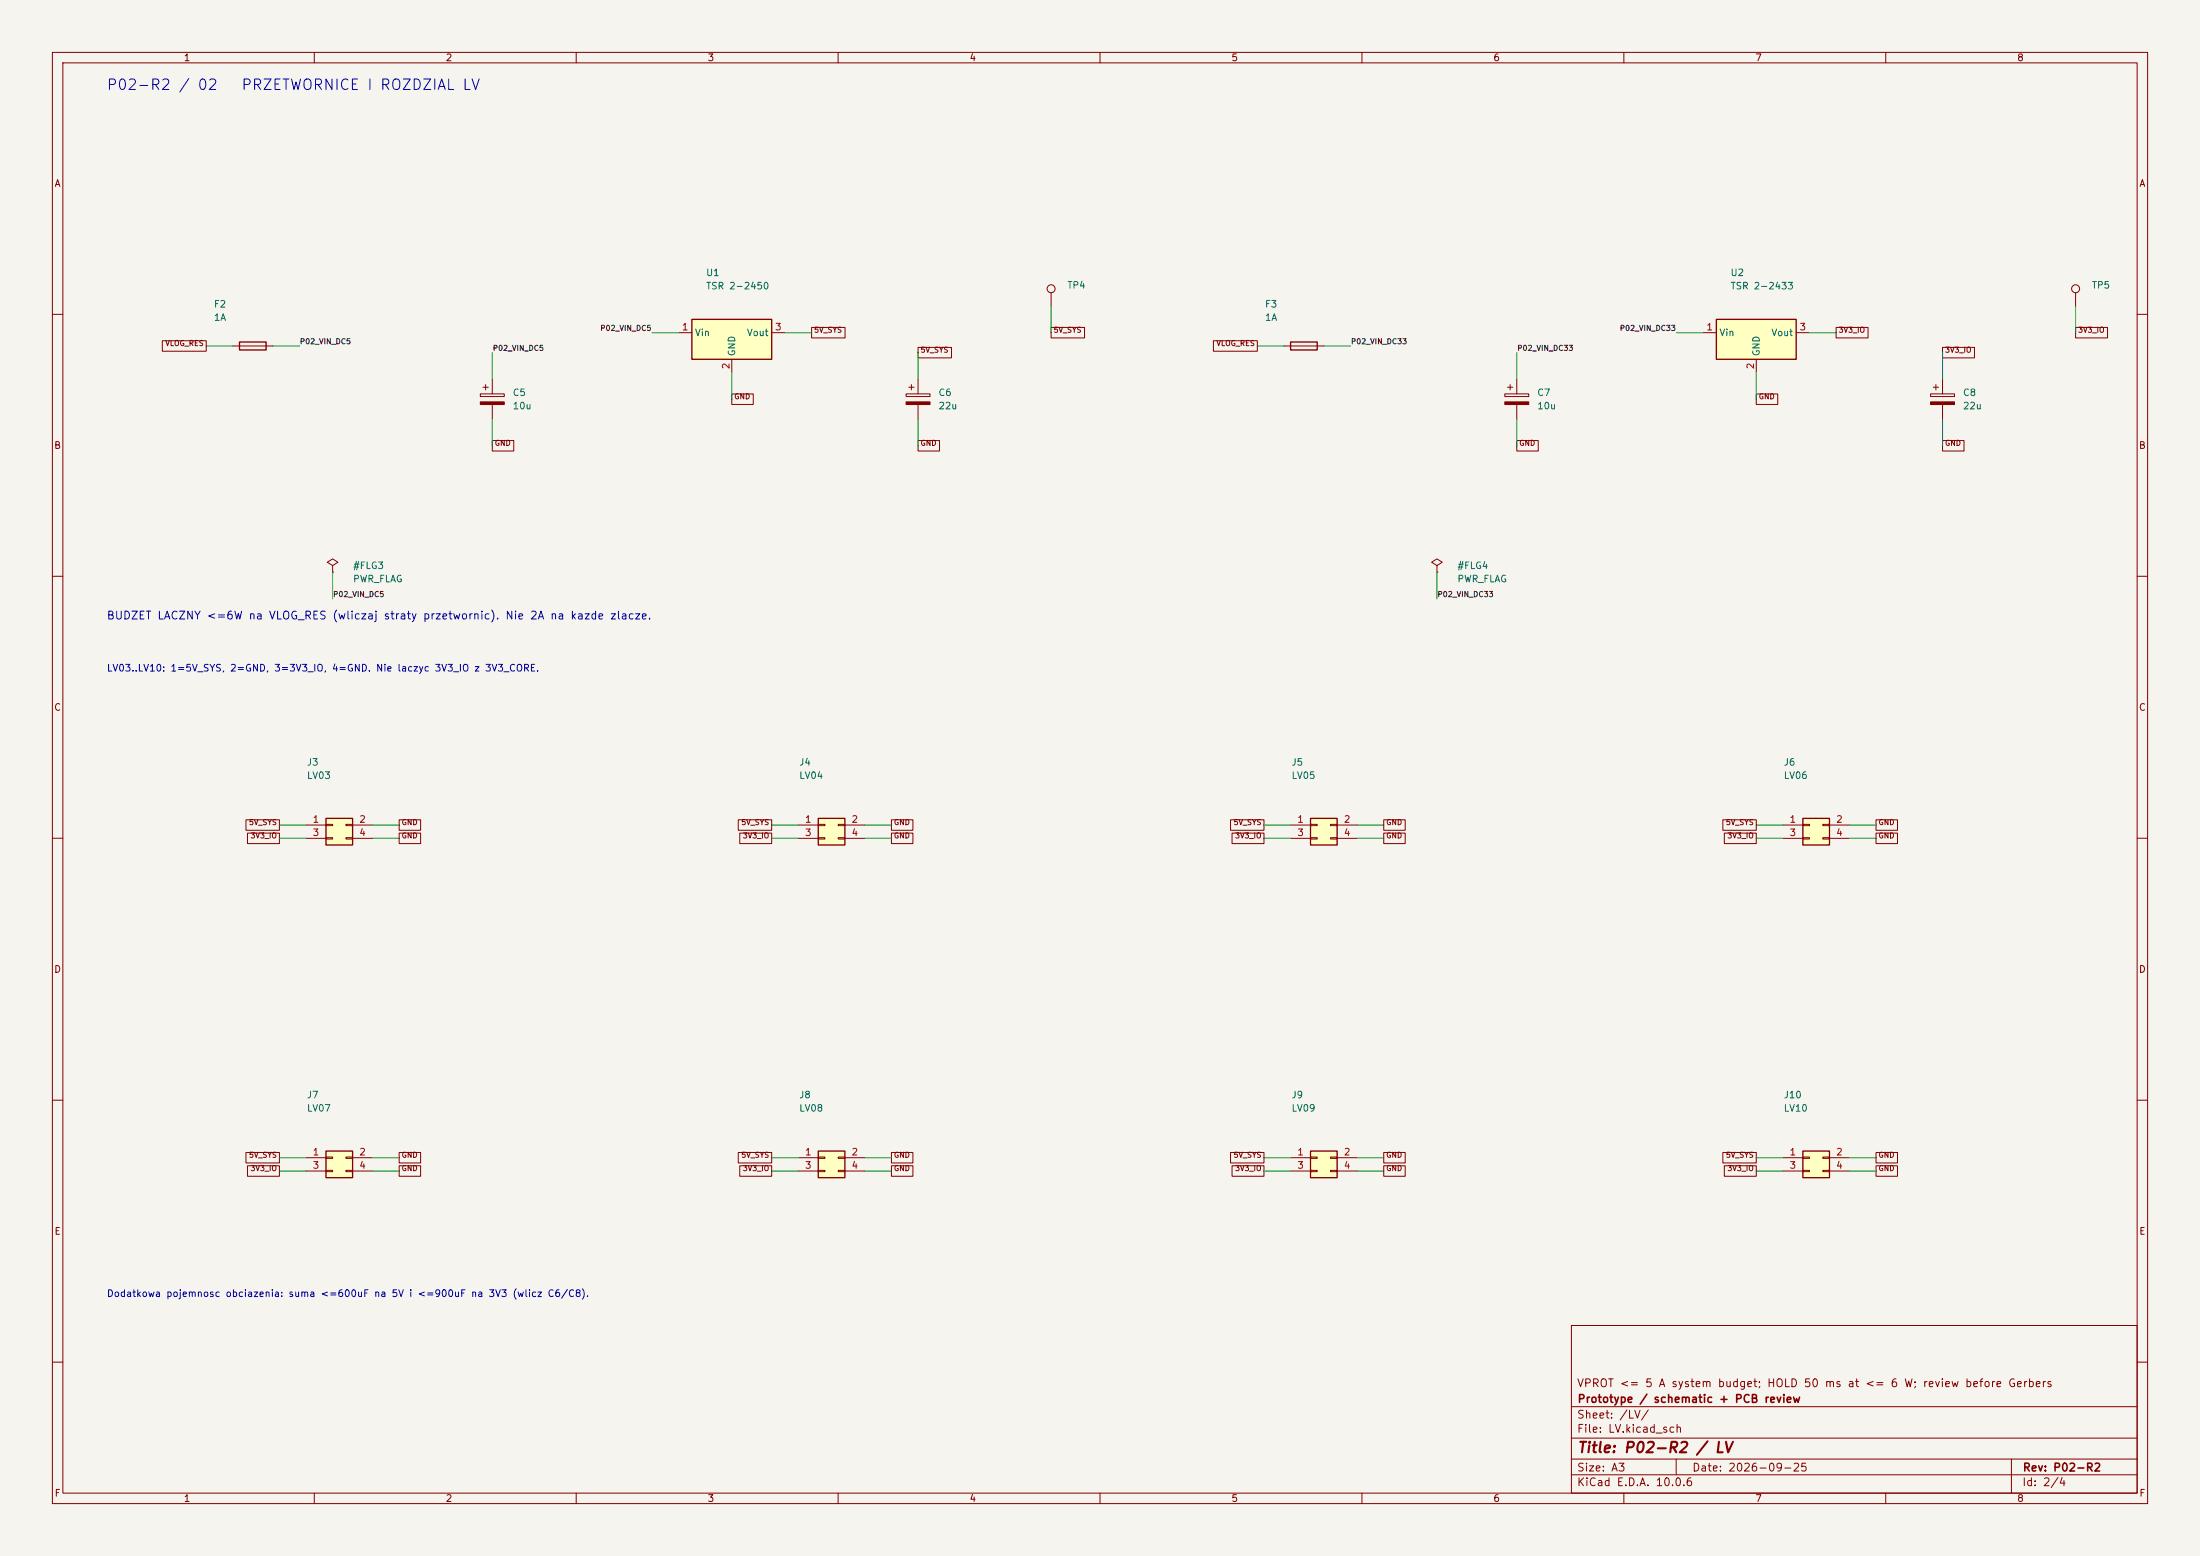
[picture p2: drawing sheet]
(kicad_sch (version 20250114) (generator "eeschema") (paper "A3") (title_block (title "P02-R2 / LV") (date "2026-09-25") (rev "P02-R2") (company "Prototype / schematic + PCB review") (comment 1 "VPROT <= 5 A system budget; HOLD 50 ms at <= 6 W; review before Gerbers"))(lib_symbols (symbol "P02:Fuse" (pin_numbers (hide yes)) (pin_names (offset 0)) (exclude_from_sim no) (in_bom yes) (on_board yes) (in_pos_files yes) (duplicate_pin_numbers_are_jumpers no) (symbol "Fuse_0_1" (rectangle (start -0.762 -2.54) (end 0.762 2.54) (stroke (width 0.254) (type default)) (fill (type none))) (polyline (pts (xy 0 2.54) (xy 0 -2.54)) (stroke (width 0) (type default)) (fill (type none)))) (symbol "Fuse_1_1" (pin passive line (at 0 3.81 270) (length 1.27) (name "" (effects (font (size 1.27 1.27)))) (number "1" (effects (font (size 1.27 1.27))))) (pin passive line (at 0 -3.81 90) (length 1.27) (name "" (effects (font (size 1.27 1.27)))) (number "2" (effects (font (size 1.27 1.27)))))) (embedded_fonts no))(symbol "P02:C_Polarized" (pin_numbers (hide yes)) (pin_names (offset 0.254)) (exclude_from_sim no) (in_bom yes) (on_board yes) (in_pos_files yes) (duplicate_pin_numbers_are_jumpers no) (symbol "C_Polarized_0_1" (rectangle (start -2.286 0.508) (end 2.286 1.016) (stroke (width 0) (type default)) (fill (type none))) (polyline (pts (xy -1.778 2.286) (xy -0.762 2.286)) (stroke (width 0) (type default)) (fill (type none))) (polyline (pts (xy -1.27 2.794) (xy -1.27 1.778)) (stroke (width 0) (type default)) (fill (type none))) (rectangle (start 2.286 -0.508) (end -2.286 -1.016) (stroke (width 0) (type default)) (fill (type outline)))) (symbol "C_Polarized_1_1" (pin passive line (at 0 3.81 270) (length 2.794) (name "" (effects (font (size 1.27 1.27)))) (number "1" (effects (font (size 1.27 1.27))))) (pin passive line (at 0 -3.81 90) (length 2.794) (name "" (effects (font (size 1.27 1.27)))) (number "2" (effects (font (size 1.27 1.27)))))) (embedded_fonts no))(symbol "P02:TSR2-2450" (exclude_from_sim no) (in_bom yes) (on_board yes) (in_pos_files yes) (duplicate_pin_numbers_are_jumpers no) (symbol "TSR2-2450_0_1" (rectangle (start -7.62 5.08) (end 7.62 -2.54) (stroke (width 0.254) (type default)) (fill (type background)))) (symbol "TSR2-2450_1_1" (pin power_in line (at -10.16 2.54 0) (length 2.54) (name "Vin" (effects (font (size 1.27 1.27)))) (number "1" (effects (font (size 1.27 1.27))))) (pin power_in line (at 0 -5.08 90) (length 2.54) (name "GND" (effects (font (size 1.27 1.27)))) (number "2" (effects (font (size 1.27 1.27))))) (pin power_out line (at 10.16 2.54 180) (length 2.54) (name "Vout" (effects (font (size 1.27 1.27)))) (number "3" (effects (font (size 1.27 1.27)))))) (embedded_fonts no))(symbol "P02:TestPoint" (pin_numbers (hide yes)) (pin_names (offset 0.762) (hide yes)) (exclude_from_sim no) (in_bom yes) (on_board yes) (in_pos_files yes) (duplicate_pin_numbers_are_jumpers no) (symbol "TestPoint_0_1" (circle (center 0 3.302) (radius 0.762) (stroke (width 0) (type default)) (fill (type none)))) (symbol "TestPoint_1_1" (pin passive line (at 0 0 90) (length 2.54) (name "1" (effects (font (size 1.27 1.27)))) (number "1" (effects (font (size 1.27 1.27)))))) (embedded_fonts no))(symbol "P02:TSR2-2433" (exclude_from_sim no) (in_bom yes) (on_board yes) (in_pos_files yes) (duplicate_pin_numbers_are_jumpers no) (symbol "TSR2-2433_0_1" (rectangle (start -7.62 5.08) (end 7.62 -2.54) (stroke (width 0.254) (type default)) (fill (type background)))) (symbol "TSR2-2433_1_1" (pin power_in line (at -10.16 2.54 0) (length 2.54) (name "Vin" (effects (font (size 1.27 1.27)))) (number "1" (effects (font (size 1.27 1.27))))) (pin power_in line (at 0 -5.08 90) (length 2.54) (name "GND" (effects (font (size 1.27 1.27)))) (number "2" (effects (font (size 1.27 1.27))))) (pin power_out line (at 10.16 2.54 180) (length 2.54) (name "Vout" (effects (font (size 1.27 1.27)))) (number "3" (effects (font (size 1.27 1.27)))))) (embedded_fonts no))(symbol "P02:Conn_02x02_Odd_Even" (pin_names (offset 1.016) (hide yes)) (exclude_from_sim no) (in_bom yes) (on_board yes) (in_pos_files yes) (duplicate_pin_numbers_are_jumpers no) (symbol "Conn_02x02_Odd_Even_1_1" (rectangle (start -1.27 1.27) (end 3.81 -3.81) (stroke (width 0.254) (type default)) (fill (type background))) (rectangle (start -1.27 0.127) (end 0 -0.127) (stroke (width 0.1524) (type default)) (fill (type none))) (rectangle (start -1.27 -2.413) (end 0 -2.667) (stroke (width 0.1524) (type default)) (fill (type none))) (rectangle (start 3.81 0.127) (end 2.54 -0.127) (stroke (width 0.1524) (type default)) (fill (type none))) (rectangle (start 3.81 -2.413) (end 2.54 -2.667) (stroke (width 0.1524) (type default)) (fill (type none))) (pin passive line (at -5.08 0 0) (length 3.81) (name "Pin_1" (effects (font (size 1.27 1.27)))) (number "1" (effects (font (size 1.27 1.27))))) (pin passive line (at 7.62 0 180) (length 3.81) (name "Pin_2" (effects (font (size 1.27 1.27)))) (number "2" (effects (font (size 1.27 1.27))))) (pin passive line (at -5.08 -2.54 0) (length 3.81) (name "Pin_3" (effects (font (size 1.27 1.27)))) (number "3" (effects (font (size 1.27 1.27))))) (pin passive line (at 7.62 -2.54 180) (length 3.81) (name "Pin_4" (effects (font (size 1.27 1.27)))) (number "4" (effects (font (size 1.27 1.27)))))) (embedded_fonts no))(symbol "P02:PWR_FLAG" (power global) (pin_numbers (hide yes)) (pin_names (offset 0) (hide yes)) (exclude_from_sim no) (in_bom yes) (on_board yes) (in_pos_files yes) (duplicate_pin_numbers_are_jumpers no) (symbol "PWR_FLAG_0_0" (pin power_out line (at 0 0 90) (length 0) (name "" (effects (font (size 1.27 1.27)))) (number "1" (effects (font (size 1.27 1.27)))))) (symbol "PWR_FLAG_0_1" (polyline (pts (xy 0 0) (xy 0 1.27) (xy -1.016 1.905) (xy 0 2.54) (xy 1.016 1.905) (xy 0 1.27)) (stroke (width 0) (type default)) (fill (type none)))) (embedded_fonts no)))(symbol (lib_id "P02:Fuse") (at 48.26 66.04 90) (unit 1) (in_bom yes) (on_board yes) (dnp no) (property "Reference" "F2" (at 43.26 58.040000000000006 90) (effects (font (size 1.27 1.27)) (justify left))) (property "Value" "1A" (at 43.26 60.580000000000005 90) (effects (font (size 1.27 1.27)) (justify left)))(property "Footprint" "Fuse:Fuseholder_Cylinder-5x20mm_Stelvio-Kontek_PTF78_Horizontal_Open" (at 48.26 66.04 0) (effects (font (size 1 1)) hide))(property "MPN" "Stelvio-Kontek PTF78 + fuse F1A DC-rated (select)" (at 48.26 66.04 0) (effects (font (size 1 1)) hide))(property "BaselineRef" "F2" (at 48.26 66.04 0) (effects (font (size 1 1)) hide))(property "Datasheet" "https://www.tme.eu/en/Document/3b48dbe2b9714a62652c97b08fcd464b/PTF78.pdf" (at 48.26 66.04 0) (effects (font (size 1 1)) hide))(pin "1")(pin "2"))(symbol (lib_id "P02:C_Polarized") (at 93.98 76.2 0) (unit 1) (in_bom yes) (on_board yes) (dnp no) (property "Reference" "C5" (at 97.79 74.93 0) (effects (font (size 1.27 1.27)) (justify left))) (property "Value" "10u" (at 97.79 77.47000000000001 0) (effects (font (size 1.27 1.27)) (justify left)))(property "Footprint" "Capacitor_THT:CP_Radial_D5.0mm_P2.00mm" (at 93.98 76.2 0) (effects (font (size 1 1)) hide))(property "MPN" "EEUFR1H100" (at 93.98 76.2 0) (effects (font (size 1 1)) hide))(property "BaselineRef" "C_DCDC_5V_SYS_IN" (at 93.98 76.2 0) (effects (font (size 1 1)) hide))(property "Datasheet" "https://industrial.panasonic.com/sa/products/pt/aluminum-cap-lead" (at 93.98 76.2 0) (effects (font (size 1 1)) hide))(pin "1")(pin "2"))(symbol (lib_id "P02:TSR2-2450") (at 139.7 66.04 0) (unit 1) (in_bom yes) (on_board yes) (dnp no) (property "Reference" "U1" (at 134.7 52.040000000000006 0) (effects (font (size 1.27 1.27)) (justify left))) (property "Value" "TSR 2-2450" (at 134.7 54.580000000000005 0) (effects (font (size 1.27 1.27)) (justify left)))(property "Footprint" "Converter_DCDC:Converter_DCDC_TRACO_TSR2-xxxx_THT" (at 139.7 66.04 0) (effects (font (size 1 1)) hide))(property "MPN" "TSR 2-2450" (at 139.7 66.04 0) (effects (font (size 1 1)) hide))(property "BaselineRef" "M3" (at 139.7 66.04 0) (effects (font (size 1 1)) hide))(property "Datasheet" "https://www.tracopower.com/products/tsr2.pdf" (at 139.7 66.04 0) (effects (font (size 1 1)) hide))(pin "1")(pin "2")(pin "3"))(symbol (lib_id "P02:C_Polarized") (at 175.26 76.2 0) (unit 1) (in_bom yes) (on_board yes) (dnp no) (property "Reference" "C6" (at 179.07 74.93 0) (effects (font (size 1.27 1.27)) (justify left))) (property "Value" "22u" (at 179.07 77.47000000000001 0) (effects (font (size 1.27 1.27)) (justify left)))(property "Footprint" "Capacitor_THT:CP_Radial_D5.0mm_P2.00mm" (at 175.26 76.2 0) (effects (font (size 1 1)) hide))(property "MPN" "EEUFR1C220" (at 175.26 76.2 0) (effects (font (size 1 1)) hide))(property "BaselineRef" "C_DCDC_5V_SYS_OUT" (at 175.26 76.2 0) (effects (font (size 1 1)) hide))(property "Datasheet" "https://industrial.panasonic.com/sa/products/pt/aluminum-cap-lead" (at 175.26 76.2 0) (effects (font (size 1 1)) hide))(pin "1")(pin "2"))(symbol (lib_id "P02:TestPoint") (at 200.66 58.42 0) (unit 1) (in_bom yes) (on_board yes) (dnp no) (property "Reference" "TP4" (at 203.66 54.42 0) (effects (font (size 1.27 1.27)) (justify left))) (property "Value" "" (at 203.66 56.96 0) (effects (font (size 1.27 1.27)) (justify left)))(property "Footprint" "P02:TestPad_1" (at 200.66 58.42 0) (effects (font (size 1 1)) hide))(property "MPN" "PCB test pad" (at 200.66 58.42 0) (effects (font (size 1 1)) hide))(property "BaselineRef" "ADDED_TESTPAD" (at 200.66 58.42 0) (effects (font (size 1 1)) hide))(property "Datasheet" "" (at 200.66 58.42 0) (effects (font (size 1 1)) hide))(pin "1"))(symbol (lib_id "P02:Fuse") (at 248.92 66.04 90) (unit 1) (in_bom yes) (on_board yes) (dnp no) (property "Reference" "F3" (at 243.92 58.040000000000006 90) (effects (font (size 1.27 1.27)) (justify left))) (property "Value" "1A" (at 243.92 60.580000000000005 90) (effects (font (size 1.27 1.27)) (justify left)))(property "Footprint" "Fuse:Fuseholder_Cylinder-5x20mm_Stelvio-Kontek_PTF78_Horizontal_Open" (at 248.92 66.04 0) (effects (font (size 1 1)) hide))(property "MPN" "Stelvio-Kontek PTF78 + fuse F1A DC-rated (select)" (at 248.92 66.04 0) (effects (font (size 1 1)) hide))(property "BaselineRef" "F3" (at 248.92 66.04 0) (effects (font (size 1 1)) hide))(property "Datasheet" "https://www.tme.eu/en/Document/3b48dbe2b9714a62652c97b08fcd464b/PTF78.pdf" (at 248.92 66.04 0) (effects (font (size 1 1)) hide))(pin "1")(pin "2"))(symbol (lib_id "P02:C_Polarized") (at 289.56 76.2 0) (unit 1) (in_bom yes) (on_board yes) (dnp no) (property "Reference" "C7" (at 293.37 74.93 0) (effects (font (size 1.27 1.27)) (justify left))) (property "Value" "10u" (at 293.37 77.47000000000001 0) (effects (font (size 1.27 1.27)) (justify left)))(property "Footprint" "Capacitor_THT:CP_Radial_D5.0mm_P2.00mm" (at 289.56 76.2 0) (effects (font (size 1 1)) hide))(property "MPN" "EEUFR1H100" (at 289.56 76.2 0) (effects (font (size 1 1)) hide))(property "BaselineRef" "C_DCDC_3V3_IO_IN" (at 289.56 76.2 0) (effects (font (size 1 1)) hide))(property "Datasheet" "https://industrial.panasonic.com/sa/products/pt/aluminum-cap-lead" (at 289.56 76.2 0) (effects (font (size 1 1)) hide))(pin "1")(pin "2"))(symbol (lib_id "P02:TSR2-2433") (at 335.28 66.04 0) (unit 1) (in_bom yes) (on_board yes) (dnp no) (property "Reference" "U2" (at 330.28 52.040000000000006 0) (effects (font (size 1.27 1.27)) (justify left))) (property "Value" "TSR 2-2433" (at 330.28 54.580000000000005 0) (effects (font (size 1.27 1.27)) (justify left)))(property "Footprint" "Converter_DCDC:Converter_DCDC_TRACO_TSR2-xxxx_THT" (at 335.28 66.04 0) (effects (font (size 1 1)) hide))(property "MPN" "TSR 2-2433" (at 335.28 66.04 0) (effects (font (size 1 1)) hide))(property "BaselineRef" "M4" (at 335.28 66.04 0) (effects (font (size 1 1)) hide))(property "Datasheet" "https://www.tracopower.com/products/tsr2.pdf" (at 335.28 66.04 0) (effects (font (size 1 1)) hide))(pin "1")(pin "2")(pin "3"))(symbol (lib_id "P02:C_Polarized") (at 370.84 76.2 0) (unit 1) (in_bom yes) (on_board yes) (dnp no) (property "Reference" "C8" (at 374.65 74.93 0) (effects (font (size 1.27 1.27)) (justify left))) (property "Value" "22u" (at 374.65 77.47000000000001 0) (effects (font (size 1.27 1.27)) (justify left)))(property "Footprint" "Capacitor_THT:CP_Radial_D5.0mm_P2.00mm" (at 370.84 76.2 0) (effects (font (size 1 1)) hide))(property "MPN" "EEUFR1C220" (at 370.84 76.2 0) (effects (font (size 1 1)) hide))(property "BaselineRef" "C_DCDC_3V3_IO_OUT" (at 370.84 76.2 0) (effects (font (size 1 1)) hide))(property "Datasheet" "https://industrial.panasonic.com/sa/products/pt/aluminum-cap-lead" (at 370.84 76.2 0) (effects (font (size 1 1)) hide))(pin "1")(pin "2"))(symbol (lib_id "P02:TestPoint") (at 396.24 58.42 0) (unit 1) (in_bom yes) (on_board yes) (dnp no) (property "Reference" "TP5" (at 399.24 54.42 0) (effects (font (size 1.27 1.27)) (justify left))) (property "Value" "" (at 399.24 56.96 0) (effects (font (size 1.27 1.27)) (justify left)))(property "Footprint" "P02:TestPad_1" (at 396.24 58.42 0) (effects (font (size 1 1)) hide))(property "MPN" "PCB test pad" (at 396.24 58.42 0) (effects (font (size 1 1)) hide))(property "BaselineRef" "ADDED_TESTPAD" (at 396.24 58.42 0) (effects (font (size 1 1)) hide))(property "Datasheet" "" (at 396.24 58.42 0) (effects (font (size 1 1)) hide))(pin "1"))(symbol (lib_id "P02:Conn_02x02_Odd_Even") (at 63.5 157.48 0) (unit 1) (in_bom yes) (on_board yes) (dnp no) (property "Reference" "J3" (at 58.5 145.48 0) (effects (font (size 1.27 1.27)) (justify left))) (property "Value" "LV03" (at 58.5 148.01999999999998 0) (effects (font (size 1.27 1.27)) (justify left)))(property "Footprint" "Connector_Molex:Molex_Mini-Fit_Jr_5566-04A_2x02_P4.20mm_Vertical" (at 63.5 157.48 0) (effects (font (size 1 1)) hide))(property "MPN" "Molex 39-29-6048 (Au, vertical, no snap pegs)" (at 63.5 157.48 0) (effects (font (size 1 1)) hide))(property "BaselineRef" "J_LV03A" (at 63.5 157.48 0) (effects (font (size 1 1)) hide))(property "Datasheet" "https://www.molex.com/en-us/products/part-detail/39296048" (at 63.5 157.48 0) (effects (font (size 1 1)) hide))(pin "1")(pin "2")(pin "3")(pin "4"))(symbol (lib_id "P02:Conn_02x02_Odd_Even") (at 157.48 157.48 0) (unit 1) (in_bom yes) (on_board yes) (dnp no) (property "Reference" "J4" (at 152.48 145.48 0) (effects (font (size 1.27 1.27)) (justify left))) (property "Value" "LV04" (at 152.48 148.01999999999998 0) (effects (font (size 1.27 1.27)) (justify left)))(property "Footprint" "Connector_Molex:Molex_Mini-Fit_Jr_5566-04A_2x02_P4.20mm_Vertical" (at 157.48 157.48 0) (effects (font (size 1 1)) hide))(property "MPN" "Molex 39-29-6048 (Au, vertical, no snap pegs)" (at 157.48 157.48 0) (effects (font (size 1 1)) hide))(property "BaselineRef" "J_LV04A" (at 157.48 157.48 0) (effects (font (size 1 1)) hide))(property "Datasheet" "https://www.molex.com/en-us/products/part-detail/39296048" (at 157.48 157.48 0) (effects (font (size 1 1)) hide))(pin "1")(pin "2")(pin "3")(pin "4"))(symbol (lib_id "P02:Conn_02x02_Odd_Even") (at 251.46 157.48 0) (unit 1) (in_bom yes) (on_board yes) (dnp no) (property "Reference" "J5" (at 246.46 145.48 0) (effects (font (size 1.27 1.27)) (justify left))) (property "Value" "LV05" (at 246.46 148.01999999999998 0) (effects (font (size 1.27 1.27)) (justify left)))(property "Footprint" "Connector_Molex:Molex_Mini-Fit_Jr_5566-04A_2x02_P4.20mm_Vertical" (at 251.46 157.48 0) (effects (font (size 1 1)) hide))(property "MPN" "Molex 39-29-6048 (Au, vertical, no snap pegs)" (at 251.46 157.48 0) (effects (font (size 1 1)) hide))(property "BaselineRef" "J_LV05A" (at 251.46 157.48 0) (effects (font (size 1 1)) hide))(property "Datasheet" "https://www.molex.com/en-us/products/part-detail/39296048" (at 251.46 157.48 0) (effects (font (size 1 1)) hide))(pin "1")(pin "2")(pin "3")(pin "4"))(symbol (lib_id "P02:Conn_02x02_Odd_Even") (at 345.44 157.48 0) (unit 1) (in_bom yes) (on_board yes) (dnp no) (property "Reference" "J6" (at 340.44 145.48 0) (effects (font (size 1.27 1.27)) (justify left))) (property "Value" "LV06" (at 340.44 148.01999999999998 0) (effects (font (size 1.27 1.27)) (justify left)))(property "Footprint" "Connector_Molex:Molex_Mini-Fit_Jr_5566-04A_2x02_P4.20mm_Vertical" (at 345.44 157.48 0) (effects (font (size 1 1)) hide))(property "MPN" "Molex 39-29-6048 (Au, vertical, no snap pegs)" (at 345.44 157.48 0) (effects (font (size 1 1)) hide))(property "BaselineRef" "J_LV06A" (at 345.44 157.48 0) (effects (font (size 1 1)) hide))(property "Datasheet" "https://www.molex.com/en-us/products/part-detail/39296048" (at 345.44 157.48 0) (effects (font (size 1 1)) hide))(pin "1")(pin "2")(pin "3")(pin "4"))(symbol (lib_id "P02:Conn_02x02_Odd_Even") (at 63.5 220.98 0) (unit 1) (in_bom yes) (on_board yes) (dnp no) (property "Reference" "J7" (at 58.5 208.98 0) (effects (font (size 1.27 1.27)) (justify left))) (property "Value" "LV07" (at 58.5 211.51999999999998 0) (effects (font (size 1.27 1.27)) (justify left)))(property "Footprint" "Connector_Molex:Molex_Mini-Fit_Jr_5566-04A_2x02_P4.20mm_Vertical" (at 63.5 220.98 0) (effects (font (size 1 1)) hide))(property "MPN" "Molex 39-29-6048 (Au, vertical, no snap pegs)" (at 63.5 220.98 0) (effects (font (size 1 1)) hide))(property "BaselineRef" "J_LV07A" (at 63.5 220.98 0) (effects (font (size 1 1)) hide))(property "Datasheet" "https://www.molex.com/en-us/products/part-detail/39296048" (at 63.5 220.98 0) (effects (font (size 1 1)) hide))(pin "1")(pin "2")(pin "3")(pin "4"))(symbol (lib_id "P02:Conn_02x02_Odd_Even") (at 157.48 220.98 0) (unit 1) (in_bom yes) (on_board yes) (dnp no) (property "Reference" "J8" (at 152.48 208.98 0) (effects (font (size 1.27 1.27)) (justify left))) (property "Value" "LV08" (at 152.48 211.51999999999998 0) (effects (font (size 1.27 1.27)) (justify left)))(property "Footprint" "Connector_Molex:Molex_Mini-Fit_Jr_5566-04A_2x02_P4.20mm_Vertical" (at 157.48 220.98 0) (effects (font (size 1 1)) hide))(property "MPN" "Molex 39-29-6048 (Au, vertical, no snap pegs)" (at 157.48 220.98 0) (effects (font (size 1 1)) hide))(property "BaselineRef" "J_LV08A" (at 157.48 220.98 0) (effects (font (size 1 1)) hide))(property "Datasheet" "https://www.molex.com/en-us/products/part-detail/39296048" (at 157.48 220.98 0) (effects (font (size 1 1)) hide))(pin "1")(pin "2")(pin "3")(pin "4"))(symbol (lib_id "P02:Conn_02x02_Odd_Even") (at 251.46 220.98 0) (unit 1) (in_bom yes) (on_board yes) (dnp no) (property "Reference" "J9" (at 246.46 208.98 0) (effects (font (size 1.27 1.27)) (justify left))) (property "Value" "LV09" (at 246.46 211.51999999999998 0) (effects (font (size 1.27 1.27)) (justify left)))(property "Footprint" "Connector_Molex:Molex_Mini-Fit_Jr_5566-04A_2x02_P4.20mm_Vertical" (at 251.46 220.98 0) (effects (font (size 1 1)) hide))(property "MPN" "Molex 39-29-6048 (Au, vertical, no snap pegs)" (at 251.46 220.98 0) (effects (font (size 1 1)) hide))(property "BaselineRef" "J_LV09A" (at 251.46 220.98 0) (effects (font (size 1 1)) hide))(property "Datasheet" "https://www.molex.com/en-us/products/part-detail/39296048" (at 251.46 220.98 0) (effects (font (size 1 1)) hide))(pin "1")(pin "2")(pin "3")(pin "4"))(symbol (lib_id "P02:Conn_02x02_Odd_Even") (at 345.44 220.98 0) (unit 1) (in_bom yes) (on_board yes) (dnp no) (property "Reference" "J10" (at 340.44 208.98 0) (effects (font (size 1.27 1.27)) (justify left))) (property "Value" "LV10" (at 340.44 211.51999999999998 0) (effects (font (size 1.27 1.27)) (justify left)))(property "Footprint" "Connector_Molex:Molex_Mini-Fit_Jr_5566-04A_2x02_P4.20mm_Vertical" (at 345.44 220.98 0) (effects (font (size 1 1)) hide))(property "MPN" "Molex 39-29-6048 (Au, vertical, no snap pegs)" (at 345.44 220.98 0) (effects (font (size 1 1)) hide))(property "BaselineRef" "J_LV10A" (at 345.44 220.98 0) (effects (font (size 1 1)) hide))(property "Datasheet" "https://www.molex.com/en-us/products/part-detail/39296048" (at 345.44 220.98 0) (effects (font (size 1 1)) hide))(pin "1")(pin "2")(pin "3")(pin "4"))(symbol (lib_id "P02:PWR_FLAG") (at 63.5 109.22 0) (unit 1) (in_bom yes) (on_board yes) (dnp no) (property "Reference" "#FLG3" (at 67.31 107.95 0) (effects (font (size 1.27 1.27)) (justify left))) (property "Value" "PWR_FLAG" (at 67.31 110.49000000000001 0) (effects (font (size 1.27 1.27)) (justify left)))(property "Footprint" "" (at 63.5 109.22 0) (effects (font (size 1 1)) hide))(property "MPN" "" (at 63.5 109.22 0) (effects (font (size 1 1)) hide))(property "BaselineRef" "ERC_SOURCE" (at 63.5 109.22 0) (effects (font (size 1 1)) hide))(property "Datasheet" "" (at 63.5 109.22 0) (effects (font (size 1 1)) hide))(pin "1"))(symbol (lib_id "P02:PWR_FLAG") (at 274.32 109.22 0) (unit 1) (in_bom yes) (on_board yes) (dnp no) (property "Reference" "#FLG4" (at 278.13 107.95 0) (effects (font (size 1.27 1.27)) (justify left))) (property "Value" "PWR_FLAG" (at 278.13 110.49000000000001 0) (effects (font (size 1.27 1.27)) (justify left)))(property "Footprint" "" (at 274.32 109.22 0) (effects (font (size 1 1)) hide))(property "MPN" "" (at 274.32 109.22 0) (effects (font (size 1 1)) hide))(property "BaselineRef" "ERC_SOURCE" (at 274.32 109.22 0) (effects (font (size 1 1)) hide))(property "Datasheet" "" (at 274.32 109.22 0) (effects (font (size 1 1)) hide))(pin "1"))(text "P02-R2 / 02   PRZETWORNICE I ROZDZIAL LV" (at 20.32 15.24 0) (effects (font (size 2 2)) (justify left top)))(text "BUDZET LACZNY <=6W na VLOG_RES (wliczaj straty przetwornic). Nie 2A na kazde zlacze." (at 20.32 116.84 0) (effects (font (size 1.5 1.5)) (justify left top)))(text "LV03..LV10: 1=5V_SYS, 2=GND, 3=3V3_IO, 4=GND. Nie laczyc 3V3_IO z 3V3_CORE." (at 20.32 127.0 0) (effects (font (size 1.3 1.3)) (justify left top)))(text "Dodatkowa pojemnosc obciazenia: suma <=600uF na 5V i <=900uF na 3V3 (wlicz C6/C8)." (at 20.32 246.38 0) (effects (font (size 1.3 1.3)) (justify left top)))(wire (pts (xy 44.45 66.04) (xy 39.37 66.04)) (stroke (width 0) (type default)))(global_label "VLOG_RES" (shape passive) (at 39.37 66.04 0) (effects (font (size 1 1)) (justify right bottom)))(wire (pts (xy 52.07 66.04) (xy 57.15 66.04)) (stroke (width 0) (type default)))(label "P02_VIN_DC5"  (at 57.15 66.04 0) (effects (font (size 1 1)) (justify left bottom)))(wire (pts (xy 93.98 72.39) (xy 93.98 67.31)) (stroke (width 0) (type default)))(label "P02_VIN_DC5"  (at 93.98 67.31 0) (effects (font (size 1 1)) (justify left bottom)))(wire (pts (xy 93.98 80.01) (xy 93.98 85.09)) (stroke (width 0) (type default)))(global_label "GND" (shape passive) (at 93.98 85.09 0) (effects (font (size 1 1)) (justify left bottom)))(wire (pts (xy 129.54 63.5) (xy 124.46 63.5)) (stroke (width 0) (type default)))(label "P02_VIN_DC5"  (at 124.46 63.5 0) (effects (font (size 1 1)) (justify right bottom)))(wire (pts (xy 139.7 71.12) (xy 139.7 76.2)) (stroke (width 0) (type default)))(global_label "GND" (shape passive) (at 139.7 76.2 0) (effects (font (size 1 1)) (justify left bottom)))(wire (pts (xy 149.86 63.5) (xy 154.94 63.5)) (stroke (width 0) (type default)))(global_label "5V_SYS" (shape passive) (at 154.94 63.5 0) (effects (font (size 1 1)) (justify left bottom)))(wire (pts (xy 175.26 72.39) (xy 175.26 67.31)) (stroke (width 0) (type default)))(global_label "5V_SYS" (shape passive) (at 175.26 67.31 0) (effects (font (size 1 1)) (justify left bottom)))(wire (pts (xy 175.26 80.01) (xy 175.26 85.09)) (stroke (width 0) (type default)))(global_label "GND" (shape passive) (at 175.26 85.09 0) (effects (font (size 1 1)) (justify left bottom)))(wire (pts (xy 200.66 58.42) (xy 200.66 63.5)) (stroke (width 0) (type default)))(global_label "5V_SYS" (shape passive) (at 200.66 63.5 0) (effects (font (size 1 1)) (justify left bottom)))(wire (pts (xy 245.11 66.04) (xy 240.03 66.04)) (stroke (width 0) (type default)))(global_label "VLOG_RES" (shape passive) (at 240.03 66.04 0) (effects (font (size 1 1)) (justify right bottom)))(wire (pts (xy 252.73 66.04) (xy 257.81 66.04)) (stroke (width 0) (type default)))(label "P02_VIN_DC33"  (at 257.81 66.04 0) (effects (font (size 1 1)) (justify left bottom)))(wire (pts (xy 289.56 72.39) (xy 289.56 67.31)) (stroke (width 0) (type default)))(label "P02_VIN_DC33"  (at 289.56 67.31 0) (effects (font (size 1 1)) (justify left bottom)))(wire (pts (xy 289.56 80.01) (xy 289.56 85.09)) (stroke (width 0) (type default)))(global_label "GND" (shape passive) (at 289.56 85.09 0) (effects (font (size 1 1)) (justify left bottom)))(wire (pts (xy 325.12 63.5) (xy 320.04 63.5)) (stroke (width 0) (type default)))(label "P02_VIN_DC33"  (at 320.04 63.5 0) (effects (font (size 1 1)) (justify right bottom)))(wire (pts (xy 335.28 71.12) (xy 335.28 76.2)) (stroke (width 0) (type default)))(global_label "GND" (shape passive) (at 335.28 76.2 0) (effects (font (size 1 1)) (justify left bottom)))(wire (pts (xy 345.44 63.5) (xy 350.52 63.5)) (stroke (width 0) (type default)))(global_label "3V3_IO" (shape passive) (at 350.52 63.5 0) (effects (font (size 1 1)) (justify left bottom)))(wire (pts (xy 370.84 72.39) (xy 370.84 67.31)) (stroke (width 0) (type default)))(global_label "3V3_IO" (shape passive) (at 370.84 67.31 0) (effects (font (size 1 1)) (justify left bottom)))(wire (pts (xy 370.84 80.01) (xy 370.84 85.09)) (stroke (width 0) (type default)))(global_label "GND" (shape passive) (at 370.84 85.09 0) (effects (font (size 1 1)) (justify left bottom)))(wire (pts (xy 396.24 58.42) (xy 396.24 63.5)) (stroke (width 0) (type default)))(global_label "3V3_IO" (shape passive) (at 396.24 63.5 0) (effects (font (size 1 1)) (justify left bottom)))(wire (pts (xy 58.42 157.48) (xy 53.34 157.48)) (stroke (width 0) (type default)))(global_label "5V_SYS" (shape passive) (at 53.34 157.48 0) (effects (font (size 1 1)) (justify right bottom)))(wire (pts (xy 71.12 157.48) (xy 76.2 157.48)) (stroke (width 0) (type default)))(global_label "GND" (shape passive) (at 76.2 157.48 0) (effects (font (size 1 1)) (justify left bottom)))(wire (pts (xy 58.42 160.02) (xy 53.34 160.02)) (stroke (width 0) (type default)))(global_label "3V3_IO" (shape passive) (at 53.34 160.02 0) (effects (font (size 1 1)) (justify right bottom)))(wire (pts (xy 71.12 160.02) (xy 76.2 160.02)) (stroke (width 0) (type default)))(global_label "GND" (shape passive) (at 76.2 160.02 0) (effects (font (size 1 1)) (justify left bottom)))(wire (pts (xy 152.4 157.48) (xy 147.32 157.48)) (stroke (width 0) (type default)))(global_label "5V_SYS" (shape passive) (at 147.32 157.48 0) (effects (font (size 1 1)) (justify right bottom)))(wire (pts (xy 165.1 157.48) (xy 170.18 157.48)) (stroke (width 0) (type default)))(global_label "GND" (shape passive) (at 170.18 157.48 0) (effects (font (size 1 1)) (justify left bottom)))(wire (pts (xy 152.4 160.02) (xy 147.32 160.02)) (stroke (width 0) (type default)))(global_label "3V3_IO" (shape passive) (at 147.32 160.02 0) (effects (font (size 1 1)) (justify right bottom)))(wire (pts (xy 165.1 160.02) (xy 170.18 160.02)) (stroke (width 0) (type default)))(global_label "GND" (shape passive) (at 170.18 160.02 0) (effects (font (size 1 1)) (justify left bottom)))(wire (pts (xy 246.38 157.48) (xy 241.3 157.48)) (stroke (width 0) (type default)))(global_label "5V_SYS" (shape passive) (at 241.3 157.48 0) (effects (font (size 1 1)) (justify right bottom)))(wire (pts (xy 259.08 157.48) (xy 264.16 157.48)) (stroke (width 0) (type default)))(global_label "GND" (shape passive) (at 264.16 157.48 0) (effects (font (size 1 1)) (justify left bottom)))(wire (pts (xy 246.38 160.02) (xy 241.3 160.02)) (stroke (width 0) (type default)))(global_label "3V3_IO" (shape passive) (at 241.3 160.02 0) (effects (font (size 1 1)) (justify right bottom)))(wire (pts (xy 259.08 160.02) (xy 264.16 160.02)) (stroke (width 0) (type default)))(global_label "GND" (shape passive) (at 264.16 160.02 0) (effects (font (size 1 1)) (justify left bottom)))(wire (pts (xy 340.36 157.48) (xy 335.28 157.48)) (stroke (width 0) (type default)))(global_label "5V_SYS" (shape passive) (at 335.28 157.48 0) (effects (font (size 1 1)) (justify right bottom)))(wire (pts (xy 353.06 157.48) (xy 358.14 157.48)) (stroke (width 0) (type default)))(global_label "GND" (shape passive) (at 358.14 157.48 0) (effects (font (size 1 1)) (justify left bottom)))(wire (pts (xy 340.36 160.02) (xy 335.28 160.02)) (stroke (width 0) (type default)))(global_label "3V3_IO" (shape passive) (at 335.28 160.02 0) (effects (font (size 1 1)) (justify right bottom)))(wire (pts (xy 353.06 160.02) (xy 358.14 160.02)) (stroke (width 0) (type default)))(global_label "GND" (shape passive) (at 358.14 160.02 0) (effects (font (size 1 1)) (justify left bottom)))(wire (pts (xy 58.42 220.98) (xy 53.34 220.98)) (stroke (width 0) (type default)))(global_label "5V_SYS" (shape passive) (at 53.34 220.98 0) (effects (font (size 1 1)) (justify right bottom)))(wire (pts (xy 71.12 220.98) (xy 76.2 220.98)) (stroke (width 0) (type default)))(global_label "GND" (shape passive) (at 76.2 220.98 0) (effects (font (size 1 1)) (justify left bottom)))(wire (pts (xy 58.42 223.52) (xy 53.34 223.52)) (stroke (width 0) (type default)))(global_label "3V3_IO" (shape passive) (at 53.34 223.52 0) (effects (font (size 1 1)) (justify right bottom)))(wire (pts (xy 71.12 223.52) (xy 76.2 223.52)) (stroke (width 0) (type default)))(global_label "GND" (shape passive) (at 76.2 223.52 0) (effects (font (size 1 1)) (justify left bottom)))(wire (pts (xy 152.4 220.98) (xy 147.32 220.98)) (stroke (width 0) (type default)))(global_label "5V_SYS" (shape passive) (at 147.32 220.98 0) (effects (font (size 1 1)) (justify right bottom)))(wire (pts (xy 165.1 220.98) (xy 170.18 220.98)) (stroke (width 0) (type default)))(global_label "GND" (shape passive) (at 170.18 220.98 0) (effects (font (size 1 1)) (justify left bottom)))(wire (pts (xy 152.4 223.52) (xy 147.32 223.52)) (stroke (width 0) (type default)))(global_label "3V3_IO" (shape passive) (at 147.32 223.52 0) (effects (font (size 1 1)) (justify right bottom)))(wire (pts (xy 165.1 223.52) (xy 170.18 223.52)) (stroke (width 0) (type default)))(global_label "GND" (shape passive) (at 170.18 223.52 0) (effects (font (size 1 1)) (justify left bottom)))(wire (pts (xy 246.38 220.98) (xy 241.3 220.98)) (stroke (width 0) (type default)))(global_label "5V_SYS" (shape passive) (at 241.3 220.98 0) (effects (font (size 1 1)) (justify right bottom)))(wire (pts (xy 259.08 220.98) (xy 264.16 220.98)) (stroke (width 0) (type default)))(global_label "GND" (shape passive) (at 264.16 220.98 0) (effects (font (size 1 1)) (justify left bottom)))(wire (pts (xy 246.38 223.52) (xy 241.3 223.52)) (stroke (width 0) (type default)))(global_label "3V3_IO" (shape passive) (at 241.3 223.52 0) (effects (font (size 1 1)) (justify right bottom)))(wire (pts (xy 259.08 223.52) (xy 264.16 223.52)) (stroke (width 0) (type default)))(global_label "GND" (shape passive) (at 264.16 223.52 0) (effects (font (size 1 1)) (justify left bottom)))(wire (pts (xy 340.36 220.98) (xy 335.28 220.98)) (stroke (width 0) (type default)))(global_label "5V_SYS" (shape passive) (at 335.28 220.98 0) (effects (font (size 1 1)) (justify right bottom)))(wire (pts (xy 353.06 220.98) (xy 358.14 220.98)) (stroke (width 0) (type default)))(global_label "GND" (shape passive) (at 358.14 220.98 0) (effects (font (size 1 1)) (justify left bottom)))(wire (pts (xy 340.36 223.52) (xy 335.28 223.52)) (stroke (width 0) (type default)))(global_label "3V3_IO" (shape passive) (at 335.28 223.52 0) (effects (font (size 1 1)) (justify right bottom)))(wire (pts (xy 353.06 223.52) (xy 358.14 223.52)) (stroke (width 0) (type default)))(global_label "GND" (shape passive) (at 358.14 223.52 0) (effects (font (size 1 1)) (justify left bottom)))(wire (pts (xy 63.5 109.22) (xy 63.5 114.3)) (stroke (width 0) (type default)))(label "P02_VIN_DC5"  (at 63.5 114.3 0) (effects (font (size 1 1)) (justify left bottom)))(wire (pts (xy 274.32 109.22) (xy 274.32 114.3)) (stroke (width 0) (type default)))(label "P02_VIN_DC33"  (at 274.32 114.3 0) (effects (font (size 1 1)) (justify left bottom))))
